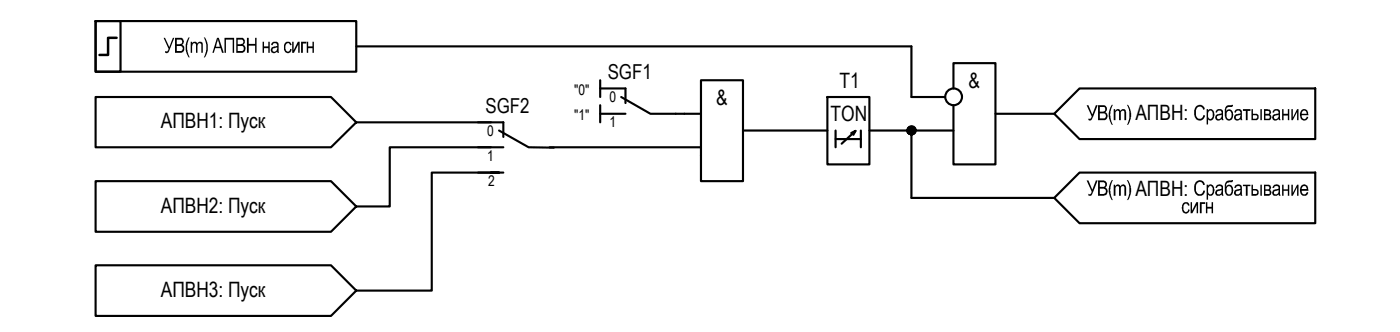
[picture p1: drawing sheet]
<svg xmlns="http://www.w3.org/2000/svg" width="166mm" height="39mm" viewBox="0 0 166 39" stroke-linecap="round" stroke-linejoin="round" font-family="sans-serif">
<g fill="none" stroke="#000" stroke-width=".25">
<path d="M11.4 2.5h2.9v6h-2.9zM11.4 2.5h31v6h-31zM42.4 14.5l-3.1 3h-27.9v-6h27.9l3.1 3h16M42.4 5.5h66M56.8 14.5h3v1.8M56.8 17.5h3M59.3 15.5l3.5 2h3M71.4 10.5h3v1.7M71.4 13.5h3M71.4 9.5v2M71.4 12.5v2M73.8 11.5l3.5 2h3"/>
<path d="M81.3 13.5h2M83.3 9.5h5v12h-5zM88.3 15.5h10.1M103.4 15.5h9.9M108.4 11.5h3.9M113.3 10.5v-3h5v12h-5v-7M118.3 13.5h7M125.3 13.5l3-3h28.1v6h-28.1zM11.4 21.5h27.9l3.1 3-3.1 3h-27.9zM11.4 31.5h27.9l3.1 3-3.1 3h-27.9zM108.4 23.5h16.9M128.3 20.5h28.1v6h-28.1l-3-3z"/>
<circle cx="108.4" cy="15.5" r=".49"/>
<circle cx="113.4" cy="11.5" r=".99"/>
</g>
<g fill="#000">
<path d="M22.7 5h.1v.2a.34 .34 0 0 1 .4-.2 .34 .34 0 0 1 .3 .2 .33 .33 0 0 1 .4-.2 .33 .33 0 0 1 .2 .4v.9h-.2v-.8a.23 .23 0 0 0-.1-.4 .23 .23 0 0 0-.3 .3v.9h-.2v-.9a.22 .22 0 0 0-.2-.3 .22 .22 0 0 0-.2 .3l-.1 .9h-.1zM24.2 4.4h.2l.1 .2 .2 .7v.7l-.3 .8h-.2l.3-.8v-.7zM26.7 4.5h1.1v1.8h-.1v-1.6h-.8v1.6h-.2zM29.4 4.5h.2v.7h.7v-.7h.2v1.8h-.2v-.9h-.7v.9h-.2zM31.2 5h.2v.5h.5v-.5h.2v1.3h-.2v-.6h-.5v.6h-.2zM33.8 5.1h.1a.42 .42 0 0 1 .4-.1 .42 .42 0 0 1 .3 .3l-.1 .1a.28 .28 0 0 0-.3-.3 .28 .28 0 0 0-.3 .3v.1a.5 .5 0 0 0 .4 .6l.2-.1v-.2l.1 .1a.45 .45 0 0 1-.5 .4 .45 .45 0 0 1-.3-.5zM34.7 5h.2v1l.5-1h.2v1.3h-.1v-1l-.6 1h-.2zM35.8 5h.6v.2h-.4v1.1h-.2zM36.5 5h.1v.5h.5v-.5h.2v1.3h-.2v-.6h-.5v.6h-.1zM132.4 13h.2v.1a.33 .33 0 0 1 .3-.1 .33 .33 0 0 1 .3 .2 .36 .36 0 0 1 .4-.2 .36 .36 0 0 1 .3 .4v.9h-.2v-.8a.24 .24 0 0 0-.2-.4 .25 .25 0 0 0-.3 .4v.8h-.2v-.9a.23 .23 0 0 0-.2-.3 .23 .23 0 0 0-.2 .3v.9h-.2zM134 12.5a.22 .22 0 0 1 .2 .2l.2 .5 .1 .7-.4 .9h-.1l.3-.7v-.9zM142.1 12.7a.58 .58 0 0 1 .7-.3 .58 .58 0 0 1 .4 .6h-.2a.43 .43 0 0 0-.5-.3 .43 .43 0 0 0-.3 .5v.2a.5 .5 0 0 0 .1 .6 .5 .5 0 0 0 .7-.1l.1-.3 .2 .1-.1 .3-.2 .2a.67 .67 0 0 1-.8 0 .67 .67 0 0 1-.2-.7v-.4z"/>
<path d="M147.8 13h.9v.2h-.4v1.1h-.2v-1.1h-.3zM152.4 13h.2v.5h.5v-.5h.2v1.3h-.2v-.6h-.5v.6h-.2zM153.5 13h.2v1l.5-1h.2v1.3h-.2v-1l-.5 1h-.2zM132.4 21.9h.2v.2a.31 .31 0 0 1 .3-.2 .31 .31 0 0 1 .3 .2 .36 .36 0 0 1 .4-.2 .36 .36 0 0 1 .3 .5v.8h-.2v-.8a.24 .24 0 0 0-.3-.3 .24 .24 0 0 0-.2 .4v.7h-.2v-.8a.23 .23 0 0 0-.2-.3 .23 .23 0 0 0-.2 .3v.8h-.2zM134 21.4h.1l.1 .2 .3 .8-.1 .7-.3 .7h-.1l.3-.8v-.9zM140.6 24.2a.45 .45 0 0 1 .5-.2 .45 .45 0 0 1 .3 .4h-.2a.3 .3 0 0 0-.4-.2 .3 .3 0 0 0-.1 .4v.1a.31 .31 0 0 0 .1 .4 .31 .31 0 0 0 .4-.1v-.1h.2a.46 .46 0 0 1-.5 .5 .46 .46 0 0 1-.4-.6v-.2zM141.5 24h.2v1l.5-1h.2v1.3h-.1v-1l-.5 1h-.3zM142.6 24h.7v.2h-.4v1.1h-.3zM142.1 21.7l.1-.1a.6 .6 0 0 1 .6-.2 .6 .6 0 0 1 .4 .5h-.2a.44 .44 0 0 0-.5-.3 .44 .44 0 0 0-.3 .5v.6l.1 .1a.41 .41 0 0 0 .4 .3 .41 .41 0 0 0 .4-.5l.2 .1-.2 .3a.66 .66 0 0 1-.7 .2 .66 .66 0 0 1-.4-.7v-.5zM143.4 24h.1v.6h.5v-.6h.2v1.3h-.2v-.5h-.5v.5h-.1zM147.8 21.9h.9v.2h-.4v1.1h-.2v-1.1h-.3zM152.4 21.9h.2v.6h.5v-.6h.2v1.3h-.2v-.5h-.5v.5h-.2z"/>
<path d="M153.5 21.9h.2v1l.5-1h.2v1.3h-.2v-1l-.5 1h-.2z"/>
<path d="M25.8 4.5h.2l.6 1.8h-.2l-.2-.6h-.6l-.2 .6h-.1zM25.9 4.7l-.2 .9h.4z"/>
<path d="M28.1 4.5h.6a.45 .45 0 0 1 .4 .3 .45 .45 0 0 1-.2 .5 .49 .49 0 0 1 .2 .6 .49 .49 0 0 1-.5 .4h-.5zM28.3 4.7v.6h.3a.28 .28 0 0 0 .3-.2 .28 .28 0 0 0-.1-.3v-.1zM28.3 5.5v.6h.3a.3 .3 0 0 0 .4-.4 .3 .3 0 0 0-.4-.2z"/>
<path d="M32.3 5.1a.44 .44 0 0 1 .5-.1 .44 .44 0 0 1 .3 .4l.1 .9h-.2v-.2a.41 .41 0 0 1-.8 0 .41 .41 0 0 1 .5-.6 .21 .21 0 0 0 .2-.2 .21 .21 0 0 0-.3-.2l-.2 .1v.2l-.2-.1zM32.4 5.8a.25 .25 0 0 0 .2 .3 .25 .25 0 0 0 .3-.3h.1a.15 .15 0 0 0-.2-.2 .15 .15 0 0 0-.1 .1z"/>
<path d="M143.4 13h.2v.1a.44 .44 0 0 1 .5-.1 .44 .44 0 0 1 .3 .5v.2a.53 .53 0 0 1-.7 .6l-.1-.2v.7h-.2zM143.7 13.3l-.1 .3a.37 .37 0 0 0 .4 .5 .66 .66 0 0 0 0-1h-.2z"/>
<path d="M144.6 13h.2a.41 .41 0 0 1 .4 0 .41 .41 0 0 1 .2 .4v.9h-.1l-.1-.2a.4 .4 0 0 1-.5 .2 .4 .4 0 0 1-.2-.5 .4 .4 0 0 1 .5-.3 .2 .2 0 0 0 .2-.2 .2 .2 0 0 0-.3-.2l-.1 .1-.1 .2-.2-.1zM144.7 13.8a.29 .29 0 0 0 .3 .4 .29 .29 0 0 0 .2-.4v-.2z"/>
<path d="M145.7 12.7a.55 .55 0 0 1 .7-.2h.2a.36 .36 0 0 1-.6 .2l-.2 .1-.1 .4a.49 .49 0 0 1 .7-.1 .49 .49 0 0 1 .2 .6 .49 .49 0 0 1-.5 .6 .49 .49 0 0 1-.5-.5v-.8zM146 13.2a.72 .72 0 0 0 0 .9 .5 .5 0 0 0 .4-.7l-.2-.2z"/>
<path d="M146.9 13h.1a.41 .41 0 0 1 .5 0 .41 .41 0 0 1 .1 .4l.1 .9h-.2v-.2l-.1 .1a.41 .41 0 0 1-.6 0 .41 .41 0 0 1 .1-.6l.3-.1a.22 .22 0 0 0 .3-.2 .22 .22 0 0 0-.4-.2l-.1 .1-.1 .2-.2-.1zM147 13.8a.24 .24 0 0 0 0 .3 .24 .24 0 0 0 .4-.1l.1-.4z"/>
<path d="M148.8 13h.1v.5h.3a.38 .38 0 0 1 .4 .4 .38 .38 0 0 1-.4 .4h-.4zM148.9 13.7v.4h.3a.22 .22 0 0 0 .3-.2 .22 .22 0 0 0-.3-.2zM149.8 13h.2v1.3h-.2z"/>
<path d="M150.3 13h.5a.34 .34 0 0 1 .3 .2 .34 .34 0 0 1-.1 .4 .37 .37 0 0 1 .1 .4 .37 .37 0 0 1-.4 .3h-.4zM150.4 13.2v.3h.2a.18 .18 0 0 0 .3-.2 .18 .18 0 0 0-.3-.1zM150.4 13.7v.4h.3a.2 .2 0 0 0 .2-.2 .2 .2 0 0 0-.3-.2z"/>
<path d="M151.4 13h.1a.41 .41 0 0 1 .5 0 .41 .41 0 0 1 .2 .4v.7l.1 .2h-.3v-.2a.4 .4 0 0 1-.5 .2 .4 .4 0 0 1-.2-.5 .4 .4 0 0 1 .4-.3 .2 .2 0 0 0 .3-.2 .2 .2 0 0 0-.3-.2l-.2 .1-.1 .2-.1-.1zM151.4 13.8a.29 .29 0 0 0 .3 .4 .29 .29 0 0 0 .3-.4v-.2z"/>
<path d="M154.7 13.1a.53 .53 0 0 1 .6-.1 .53 .53 0 0 1 .3 .6v.1h-.9a.31 .31 0 0 0 .2 .4 .31 .31 0 0 0 .4-.2h.2v.1a.46 .46 0 0 1-.6 .3 .46 .46 0 0 1-.3-.5l-.1-.3zM154.9 13.2l-.2 .3h.6a.33 .33 0 0 0-.4-.3z"/>
<path d="M143.4 21.9h.2v.2a.4 .4 0 0 1 .5-.1 .4 .4 0 0 1 .2 .4l.1 .3-.1 .2a.38 .38 0 0 1-.3 .3 .38 .38 0 0 1-.4-.1v.6h-.2zM143.8 22.1a.71 .71 0 0 0 0 1 .53 .53 0 0 0 .3-.8l-.1-.2z"/>
<path d="M144.6 22a.43 .43 0 0 1 .5-.1 .43 .43 0 0 1 .3 .4v.9h-.1l-.1-.1a.4 .4 0 0 1-.5 .1 .4 .4 0 0 1-.2-.5 .4 .4 0 0 1 .5-.2 .21 .21 0 0 0 .2-.3 .21 .21 0 0 0-.3-.1l-.2 .2h-.2zM144.8 22.7a.23 .23 0 0 0 0 .4 .23 .23 0 0 0 .3-.2l.1-.3z"/>
<path d="M145.7 21.6l.3-.2h.6a.3 .3 0 0 1-.5 .2 .52 .52 0 0 0-.4 .6 .46 .46 0 0 1 .6-.2 .46 .46 0 0 1 .3 .5v.2a.5 .5 0 0 1-.5 .5 .5 .5 0 0 1-.5-.5v-.8zM145.9 22.1l-.1 .4a.38 .38 0 0 0 0 .4 .38 .38 0 0 0 .4 .2l.2-.4a.41 .41 0 0 0 0-.4 .41 .41 0 0 0-.5-.2z"/>
<path d="M146.9 22l.1-.1a.42 .42 0 0 1 .6 .5l.1 .8h-.2v-.1a.4 .4 0 0 1-.7 .1 .4 .4 0 0 1 .2-.7h.2a.21 .21 0 0 0 .3-.3 .21 .21 0 0 0-.4-.1l-.2 .2h-.2zM147 22.7a.24 .24 0 0 0 .1 .4 .24 .24 0 0 0 .3-.3l.1-.2z"/>
<path d="M148.8 21.9h.1v.5h.3a.4 .4 0 0 1 .4 .4 .4 .4 0 0 1-.4 .4h-.4zM148.9 22.6v.4h.3a.22 .22 0 0 0 .3-.2 .22 .22 0 0 0-.3-.2zM149.8 21.9h.2v1.3h-.2z"/>
<path d="M150.3 21.9h.4a.36 .36 0 0 1 .4 .2 .36 .36 0 0 1-.1 .5 .38 .38 0 0 1 .1 .4 .38 .38 0 0 1-.4 .2h-.4zM150.4 22.1v.4h.2a.2 .2 0 0 0 .3-.2 .2 .2 0 0 0-.3-.2zM150.4 22.7v.3h.3a.2 .2 0 0 0 .2-.2 .2 .2 0 0 0-.3-.1z"/>
<path d="M151.4 22a.44 .44 0 0 1 .5-.1 .44 .44 0 0 1 .3 .4v.8l.1 .1h-.3v-.1a.4 .4 0 0 1-.5 .1 .4 .4 0 0 1-.2-.5 .4 .4 0 0 1 .4-.2 .21 .21 0 0 0 .3-.3 .21 .21 0 0 0-.3-.1l-.3 .2h-.1zM151.5 22.7a.23 .23 0 0 0 .1 .4 .23 .23 0 0 0 .3-.2l.1-.3z"/>
<path d="M154.7 22a.55 .55 0 0 1 .6 0 .55 .55 0 0 1 .3 .6v.1h-.9a.31 .31 0 0 0 .2 .4 .31 .31 0 0 0 .4-.3h.2a.49 .49 0 0 1-.6 .4 .49 .49 0 0 1-.4-.5l.1-.5zM154.9 22.1l-.2 .3h.6a.29 .29 0 0 0-.1-.3 .29 .29 0 0 0-.3 0z"/>
</g>
<!-- layer: 0 -->
<g fill="none" stroke="#000" stroke-width=".25">
<path d="M58.4 17.5h-12.1v7h-3.9M65.3 17.5h18M80.3 13.5h1M98.4 11.5h5v8h-5zM99.3 15.5v2M99.3 16.5h3M101.2 15.8l.5-.3-1.6 1.6M101.7 15.5l-.2 .5M102.3 15.5v2M108.4 5.5v6M108.4 15.5v8M56.8 20.5h3"/>
<path d="M58.4 20.5h.9h-8v14h-8.9"/>
</g>
<path d="M13.9 4.5h-1.1v2h-1" fill="none" stroke="#000" stroke-width=".3"/>
<g fill="#000" stroke="#000" stroke-width=".12">
<path d="M108.1 15.1h.5zM108.2 15h.3zM108.2 16h.3zM108.3 15h.1z"/>
<path d="M108.2 16h.2zM108.3 16h.1z"/>
<path d="M108.3 15h.2zM108.2 15h.3zM108.2 15h.3z"/>
<path d="M108.2 15l.4 .1zM108.1 15.1h.5z"/>
<path d="M108.2 16h.3zM108.2 16h.3z"/>
<path d="M108.1 15.1h.5zM108.1 15.1h.5z"/>
<path d="M108.1 16h.5zM108.1 16h.4z"/>
<path d="M108.1 15.1h.5zM108.1 15.1h.5zM108 15.1h.6z"/>
<path d="M108.1 15.9h.5zM108.1 15.9l.5 .1z"/>
<path d="M108 15.1l.7 .1zM108 15.1l.7 .1z"/>
<path d="M108 15.9h.6zM108 15.9h.6z"/>
<path d="M108.1 15.9h.5zM108.1 15.9h.5z"/>
<path d="M108 15.2h.7zM108 15.2h.7z"/>
<path d="M108 15.8h.7zM108 15.8l.6 .1z"/>
<path d="M107.9 15.2h.9zM107.9 15.2h.9z"/>
<path d="M107.9 15.8h.8zM107.9 15.8h.8z"/>
<path d="M107.9 15.2l.9 .1zM107.9 15.2l.9 .1z"/>
<path d="M107.9 15.3h.9zM107.9 15.3h.9z"/>
<path d="M107.9 15.8h.9zM107.9 15.8h.9z"/>
<path d="M107.9 15.8h.9zM107.9 15.8h.8z"/>
<path d="M107.9 15.3l.9 .1zM107.8 15.4h1z"/>
<path d="M107.8 15.4h1zM107.8 15.4h1z"/>
<path d="M107.8 15.4l1 .1zM107.8 15.4l1 .1z"/>
<path d="M107.8 15.5h1.1zM107.8 15.5h1.1z"/>
<path d="M107.8 15.5l1 .1zM107.8 15.5l1 .1z"/>
<path d="M107.8 15.6l1 .1v-.1zM107.8 15.6l1 .1h-1z"/>
<path d="M107.8 15.7h1zM107.8 15.7h1z"/>
<path d="M107.9 15.7h.9zM107.9 15.7l.9 .1z"/>
<path d="M107.8 15.5h1.1zM107.8 15.5h1z"/>
</g>
<g font-size="2.5">
<text x="19.5" y="6.3">УВ (m)</text>
<text x="99.8" y="10.4">T1</text>
<text x="115.1" y="10.4">&amp;</text>
<text x="19.1" y="15.2">АПВН1: Пуск</text>
<text x="85.2" y="12.4">&amp;</text>
<text x="98.7" y="14.4">TON</text>
<text x="129.2" y="14.3">УВ (m)</text>
<text x="135" y="14.3">АПВН:</text>
<text x="129.2" y="23.2">УВ (m)</text>
<text x="135" y="23.2">АПВН:</text>
<text x="19.1" y="25.3">АПВН2: Пуск</text>
<text x="19.1" y="35.3">АПВН3: Пуск</text>
</g>
<g font-size="2.4">
<text x="72.2" y="9.4">SGF1</text>
<text x="57.7" y="13.4">SGF2</text>
</g>
<g font-size="1.7">
<text x="68.3" y="11.3">&quot;0&quot;</text>
<text x="57.9" y="16.1">0</text>
<text x="68.3" y="14.3">&quot;1&quot;</text>
<text x="72.5" y="12.2">0</text>
<text x="72.5" y="15.1">1</text>
<text x="57.9" y="19.1">1</text>
<text x="58" y="22.1">2</text>
</g>
</svg>
